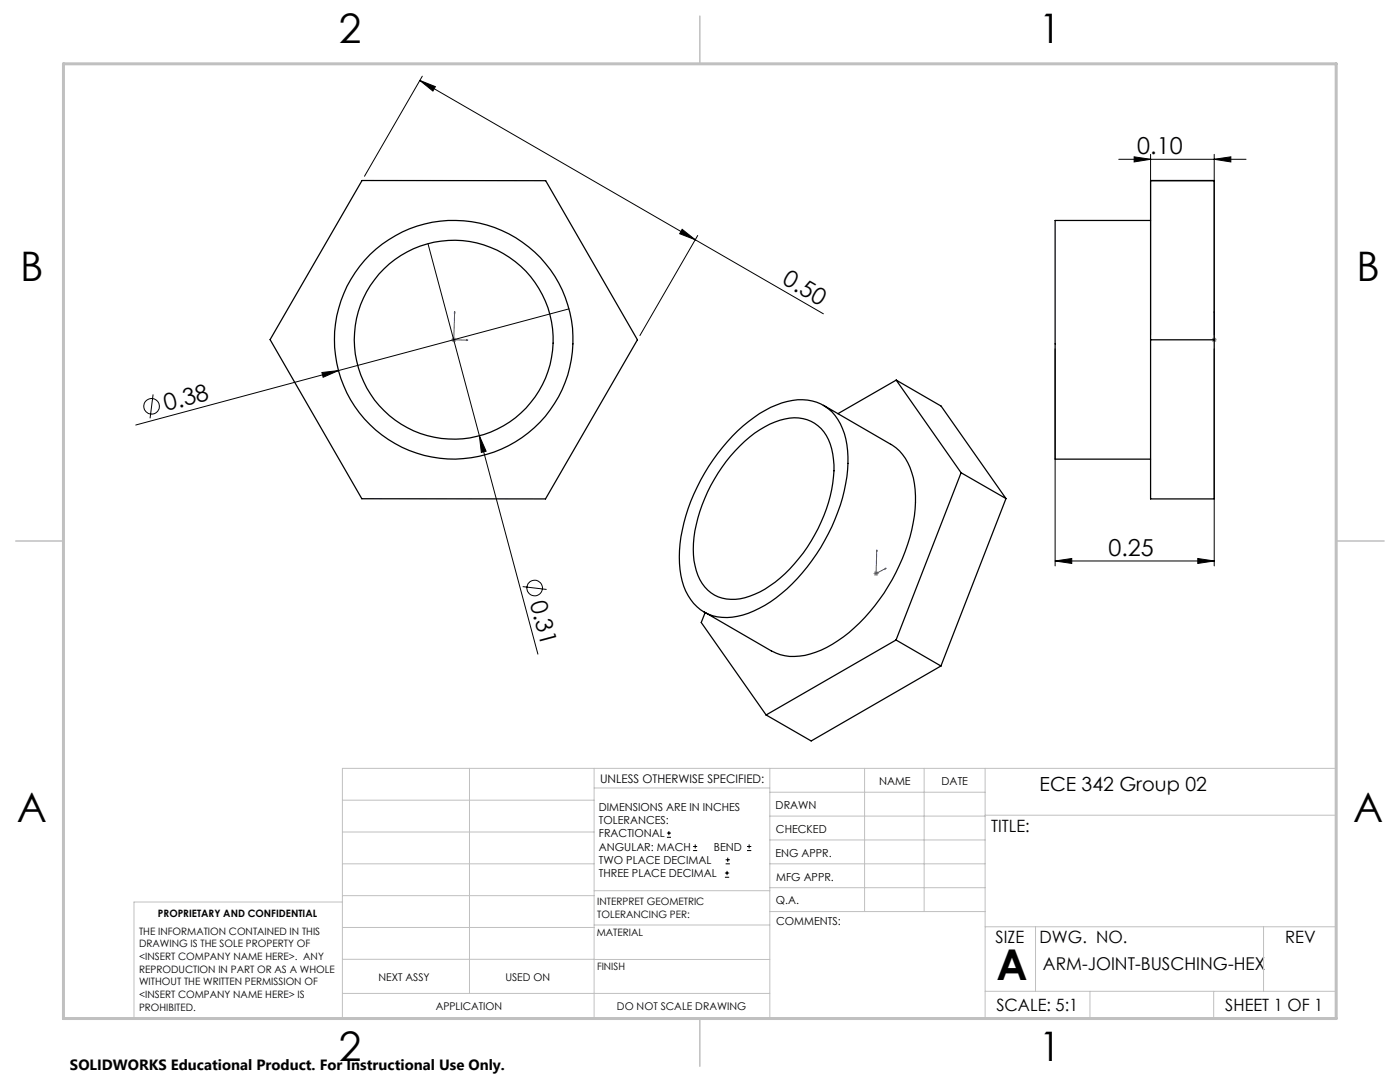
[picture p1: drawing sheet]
<svg xmlns="http://www.w3.org/2000/svg" width="279mm" height="216mm" viewBox="0 0 279 216" stroke-linecap="round" stroke-linejoin="round" font-family="sans-serif">
<g fill="none" stroke="#000" stroke-width=".2">
<path d="M83.8 16.1l80.5 46.5M83.8 16.1l3.1 1.2-.5 .9zM84.3 15.2l-11.6 20M223.3 31.8h25.4M226.3 31.3l3.3 .5-3.3 .5zM229.6 30.8v36M242.3 31.8l3.3-.5v1zM242.3 30.8v36M85.4 48.6l22 81.9M136.1 45.8l2.6 2-3.1-1.2zM139.2 47l-11.5 20M30.6 78.7l-.6 4.8"/>
<path d="M64.2 74.3l3.4-.4-3.1 1.4zM113.6 61.6l-86.5 23.2M210.6 69.6v43.3M242.3 69.6v43.3M95.7 87l1.3 3-.9 .3zM104.3 117.1l4.8 .5M210.6 111.9l3.3-.5v1zM210.6 111.9h31.7M239 111.4l3.3 .5-3.3 .5zM133.1 167.1h.8M133.1 166.2h.8M133.5 165.8v.9"/>
<path d="M138.3 169.7h.8M138.3 168.9h.8M138.7 168.5v.8M144.7 175h.8M144.7 174.2h.8M144.8 172.4h.9M144.8 171.6h.9M145.1 173.8v.8M145.2 171.1v.9M149.1 169.7h.8M149.1 168.9h.8M149.5 168.5v.8"/>
<circle cx="30.3" cy="81.1" r="1.55"/>
<circle cx="106.7" cy="117.3" r="1.56"/>
</g>
<path d="M90.7 62.2l.1 .2h-.1zM90.7 62.2l-.1 5.6 2.8 .1M93.1 67.8l.3 .1h-.3zM242.3 67.8v.1zM242.3 62.2v.2v-.2M242.3 62.2v5.7M175 109.7l-.1 .3zM175 109.7l-.2 4.7 2-1M176.6 113.4h.2l-.2 .2z" fill="none" stroke="#00f" stroke-width=".2"/>
<path d="M90.1 67.8h1M90.2 67.5l.7 .7M90.6 67.3v1M90.9 67.5l-.7 .7M241.8 67.8h1M242 67.5l.7 .7M242.3 67.3v1M242.7 67.5l-.7 .7M174.3 114.4h1.1M174.5 114.1l.7 .7M174.8 113.9v1M175.2 114.1l-.7 .7" fill="none" stroke="#808080" stroke-width=".2"/>
<g fill="none" stroke="#c0c0c0" stroke-width=".2">
<path d="M68.3 159.7h50.3M93.7 153.3v44.9M118.6 153.3v49.9M118.6 157.2h35M153.6 153.3v49.9M153.6 158.1h43M172.5 153.3v28.6M184.4 153.3v28.6M196.6 153.3v49.9M68.3 180h-41.6v23.2h240v-49.9h-198.4v49.9M68.3 166h50.3M68.3 178.7h50.3"/>
<path d="M68.3 172.4h50.3M118.6 177.7h35M153.6 162.8h43M153.6 177.1h43M153.6 172.4h43M153.6 167.6h43M196.6 162.7h70.1M68.3 198.2h85.3M68.3 191.4l85.3 .1M68.3 185.1h50.3M118.6 184.6h35M153.6 181.9h43"/>
<path d="M196.6 184.9h70.1M196.6 197.8h70.1M206.7 184.9v12.9M217.5 197.8v5.4M242.2 197.8v5.4M252.2 184.9v12.9"/>
</g>
<path d="M139.7 3.2v9.5M3.1 107.9h9.6M266.7 107.9h9.5M139.7 203.2v9.6" fill="none" stroke="#c0c0c0" stroke-width=".3"/>
<path d="M12.7 12.7h254v190.5h-254z" fill="none" stroke="#c0c0c0" stroke-width=".6"/>
<g fill="#00f">
<path d="M93.1 67.8l.3 .1h-.3zM90.7 62.2l.1 .2h-.1z"/>
<path d="M176.6 113.4h.2l-.2 .2zM175 109.7l-.1 .3z"/>
<path d="M242.3 67.8v.1zM242.3 62.2v.2z"/>
</g>
<g fill="#000">
<path d="M64.2 74.3l3.4-.4-3.1 1.4zM95.7 87l1.3 3-.9 .3z"/>
<path d="M83.8 16.1l3.1 1.2-.5 .9zM136.1 45.8l2.6 2-3.1-1.2z"/>
<path d="M239 111.4l3.3 .5-3.3 .5zM210.6 111.9l3.3-.5v1zM242.3 31.8l3.3-.5v1zM226.3 31.3l3.3 .5-3.3 .5z"/>
</g>
<g fill="none" stroke="#000" stroke-width=".25">
<path d="M72.2 36l36.7 .1 18.3 31.7-18.3 31.8-36.7-.1-18.3-31.7zM229.6 36h12.7v63.6h-12.7zM229.6 36.1h12.7M229.6 44h-19v47.6h19M178.9 75.8l-11.7 6.7M178.9 75.8l12.9 18.5M178.9 75.8l8.9 5.2 13 18.5M229.6 67.8h12.7M146.2 87a22.5 22.5 0 0 1 12-7.1 8.8 8.8 0 0 1 10.3 6.6 25.3 25.3 0 0 1-1.3 15.7 37 37 0 0 1-14.6 18.6 13.6 13.6 0 0 1-10.4 2.1 9.5 9.5 0 0 1-6.3-8.1 28.9 28.9 0 0 1 3.2-17.6 40.2 40.2 0 0 1 7.1-10.2zM147.7 89a17.5 17.5 0 0 1 10.8-5.6 7.5 7.5 0 0 1 7.5 6.2 22.3 22.3 0 0 1-1.6 13.3 31.2 31.2 0 0 1-11.7 14.6 11.5 11.5 0 0 1-8.6 1.8 7.8 7.8 0 0 1-5.4-6.4 23.8 23.8 0 0 1 2.5-14.8 33.2 33.2 0 0 1 6.5-9.1zM164.3 80.9l13.5 7.8a10.3 10.3 0 0 1 4.7 7.8 30.4 30.4 0 0 1-3.7 17.8 34.5 34.5 0 0 1-13.8 14.9 12.1 12.1 0 0 1-10.1 1.1l-14.4-8.2M191.8 94.3l-13 33.4"/>
<path d="M191.8 94.3l9 5.2M200.8 99.5l-13 33.4M140.7 122.2l-.8 2 13 18.5M178.8 127.7l-25.9 15M178.8 127.7l9 5.2M187.8 132.9l-25.9 14.9-9-5.1"/>
<circle cx="90.5" cy="67.8" r="23.8"/>
<circle cx="90.6" cy="67.8" r="19.8"/>
</g>
<text font-size="8.5" x="198.9" y="195.5">A</text>
<g font-size="8.1">
<text x="67.6" y="8.5">2</text>
<text x="207.3" y="8.5">1</text>
<text x="4" y="56.1">B</text>
<text x="270.7" y="56.1">B</text>
<text x="3.3" y="164.1">A</text>
<text x="270" y="164.1">A</text>
<text x="67.6" y="211.7">2</text>
<text x="207.3" y="211.7">1</text>
</g>
<g font-size="4.7">
<text x="227" y="30.8">0.10</text>
<text x="155.9" y="56.6" transform="rotate(30 155.9 56.6)">0.50</text>
<text x="33.2" y="82" transform="rotate(-15 33.2 82)">0.38</text>
<text x="221.2" y="110.9">0.25</text>
<text x="105.7" y="120.2" transform="rotate(75 105.7 120.2)">0.31</text>
</g>
<text font-size="3.9" x="207.5" y="157.8">ECE 342 Group 02</text>
<text font-size="3.5" x="208.2" y="193.5">ARM-JOINT-BUSCHING-HEX</text>
<g font-size="3.4">
<text x="197.8" y="166">TITLE:</text>
<text x="198.7" y="188.1">SIZE</text>
<text x="207.5" y="188.1">DWG. NO.</text>
<text x="256.5" y="188.2">REV</text>
<text x="198.8" y="201.7">SCALE: 5:1</text>
<text x="244.5" y="201.7">SHEET 1 OF 1</text>
</g>
<text font-size="3" x="14" y="213.5">SOLIDWORKS Educational Product. For Instructional Use Only.</text>
<text font-size="2.4" x="119.8" y="156.2">UNLESS OTHERWISE SPECIFIED:</text>
<g font-size="2.2">
<text x="119.5" y="161.8">DIMENSIONS ARE IN INCHES</text>
<text x="154.8" y="161.4">DRAWN</text>
<text x="175.4" y="156.6">NAME</text>
<text x="187.9" y="156.7">DATE</text>
<text x="119.5" y="164.4">TOLERANCES:</text>
<text x="119.5" y="167.1">FRACTIONAL</text>
<text x="154.9" y="166.3">CHECKED</text>
<text x="119.5" y="169.7">ANGULAR: MACH</text>
<text x="119.5" y="172.4">TWO PLACE DECIMAL</text>
<text x="142.5" y="169.7">BEND</text>
<text x="154.8" y="170.9">ENG APPR.</text>
<text x="119.5" y="175">THREE PLACE DECIMAL</text>
<text x="154.9" y="175.7">MFG APPR.</text>
<text x="154.9" y="180.4">Q.A.</text>
<text x="154.9" y="184.6">COMMENTS:</text>
</g>
<g font-size="2.1">
<text x="75.5" y="195.7">NEXT ASSY</text>
<text x="100.9" y="195.7">USED ON</text>
<text x="86.9" y="201.5">APPLICATION</text>
<text x="123.1" y="201.6">DO NOT SCALE DRAWING</text>
</g>
<g font-size="2">
<text x="31.5" y="182.9">PROPRIETARY AND CONFIDENTIAL</text>
<text x="119.2" y="180.6">INTERPRET GEOMETRIC</text>
<text x="119.2" y="183.1">TOLERANCING PER:</text>
<text x="27.8" y="186.5">THE INFORMATION CONTAINED IN THIS</text>
<text x="27.8" y="189">DRAWING IS THE SOLE PROPERTY OF</text>
<text x="27.8" y="191.6">&lt;INSERT COMPANY NAME HERE&gt;. ANY</text>
<text x="119.1" y="186.7">MATERIAL</text>
<text x="27.8" y="194.1">REPRODUCTION IN PART OR AS A WHOLE</text>
<text x="27.8" y="196.6">WITHOUT THE WRITTEN PERMISSION OF</text>
<text x="119.1" y="193.5">FINISH</text>
<text x="27.8" y="199.1">&lt;INSERT COMPANY NAME HERE&gt; IS</text>
<text x="27.8" y="201.7">PROHIBITED.</text>
</g>
</svg>
